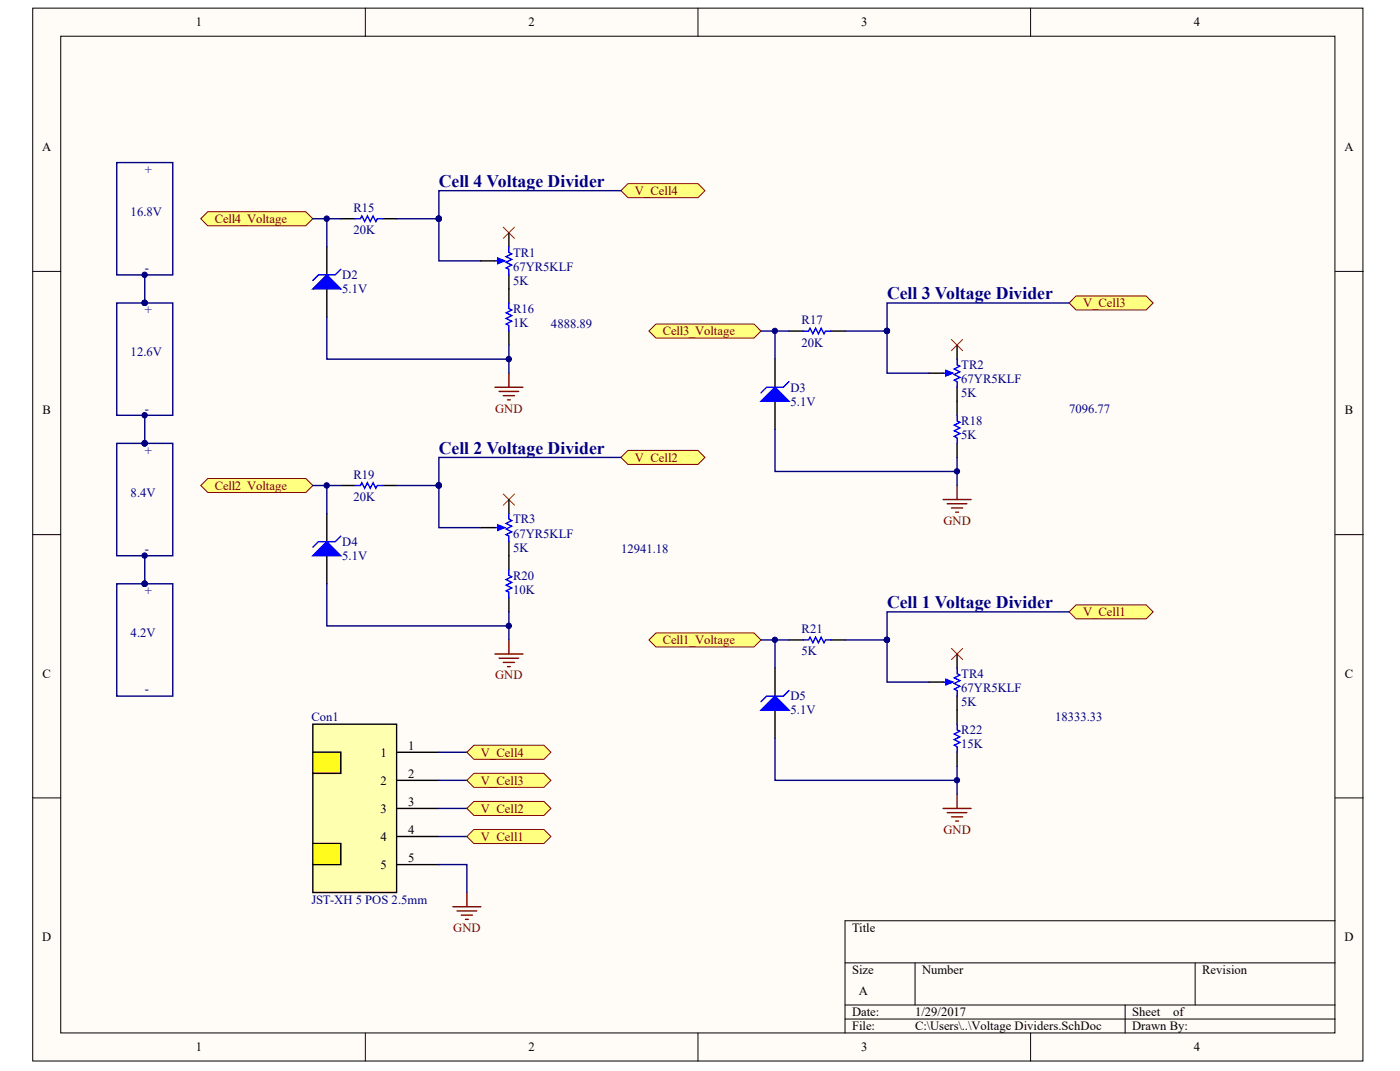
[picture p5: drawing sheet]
<svg xmlns="http://www.w3.org/2000/svg" width="271mm" height="207mm" viewBox="0 0 271 207" stroke-linecap="round" stroke-linejoin="round" font-family="sans-serif">
<g fill="#fffcf8" stroke="#000" stroke-width=".19">
<path d="M6.3 1.6h257.5v203.6h-257.5z"/>
<path d="M11.8 7h246.5v192.7h-246.5z"/>
</g>
<g fill="none" stroke="#000" stroke-width=".19">
<path d="M70.7 1.6v5.4M135.1 1.6v5.4M199.4 1.6v5.4M6.3 52.5h5.5M258.4 52.5h5.4M6.3 103.4h5.5M258.4 103.4h5.4M6.3 154.3h5.5M258.4 154.3h5.4M258.4 178h-94.9v21.7M70.7 199.7v5.5M135.1 199.7v5.5"/>
<path d="M163.5 186.2h94.9M163.5 194.3h94.9M163.5 197h94.9M177.1 186.2v8.1M199.4 199.7v5.5M217.7 194.3v5.4M231.3 186.2v8.1"/>
</g>
<path d="M95.8 74.9h5.4M96.6 75.7h3.8M97.4 76.5h2.2M98.2 77.3h.6M98.5 72.2v2.7" fill="none" stroke="#800000" stroke-width=".27"/>
<path d="M66 42.3h2.7M74.1 42.3h2.7M98.5 55.9v2.7M98.5 64v2.7" fill="none" stroke="#000" stroke-width=".27"/>
<path d="M68.7 42.3h1.1l.2-.5 .6 1 .5-1 .6 1 .5-1 .5 1 .3-.5h1.1M98.5 58.6v1.1l.5 .2-1.1 .6 1.1 .5-1.1 .6 1.1 .5-1.1 .6 .6 .2v1.1" fill="none" stroke="#00f" stroke-width=".27"/>
<path d="M40.2 40.9h19l1.3 1.4-1.3 1.4h-19l-1.3-1.4z" fill-rule="evenodd" fill="#ffff80" stroke="#800000" stroke-width=".19"/>
<path d="M22.6 31.4h10.8v21.8h-10.8zM22.6 58.6h10.8v21.7h-10.8zM28 53.2v5.4M60.5 42.3h5.5M22.6 85.7h10.8v21.7h-10.8zM28 80.3v5.4M22.6 112.9h10.8v21.7h-10.8zM28 107.4v5.5" fill="none" stroke="#000080" stroke-width=".27"/>
<g fill="#000080" stroke="#000080" stroke-width=".19">
<circle cx="28" cy="53.1" r=".52"/>
<circle cx="28" cy="58.6" r=".52"/>
<circle cx="28" cy="80.3" r=".52"/>
<circle cx="28" cy="85.7" r=".52"/>
<circle cx="28" cy="107.4" r=".52"/>
<circle cx="28" cy="112.9" r=".52"/>
</g>
<path d="M95.8 126.5h5.4M96.6 127.3h3.8M97.4 128.1h2.2M98.2 128.9h.6M98.5 123.7v2.8" fill="none" stroke="#800000" stroke-width=".27"/>
<path d="M121.5 87.1h13.6l1.3 1.3-1.3 1.4h-13.6l-1.3-1.4z" fill-rule="evenodd" fill="#ffff80" stroke="#800000" stroke-width=".19"/>
<path d="M66 93.9h2.7M74.1 93.9h2.7M98.5 107.4v2.8M98.5 115.6v2.7" fill="none" stroke="#000" stroke-width=".27"/>
<path d="M68.7 93.9h1.1l.2-.6 .6 1.1 .5-1.1 .6 1.1 .5-1.1 .5 1.1 .3-.5h1.1M98.5 110.2v1l.5 .3-1.1 .6 1.1 .5-1.1 .5 1.1 .6-1.1 .5 .6 .3v1.1" fill="none" stroke="#00f" stroke-width=".27"/>
<path d="M40.2 92.5h19l1.3 1.4-1.3 1.3h-19l-1.3-1.3z" fill-rule="evenodd" fill="#ffff80" stroke="#800000" stroke-width=".19"/>
<path d="M60.5 93.9h5.5" fill="none" stroke="#000080" stroke-width=".27"/>
<path d="M182.5 96.6h5.4M183.3 97.4h3.8M184.1 98.2h2.2M184.9 99h.6M185.2 93.9v2.7" fill="none" stroke="#800000" stroke-width=".27"/>
<path d="M208.3 57.2h13.5l1.4 1.4-1.4 1.3h-13.5l-1.4-1.3z" fill-rule="evenodd" fill="#ffff80" stroke="#800000" stroke-width=".19"/>
<path d="M152.7 64h2.7M160.8 64h2.7M185.2 77.6v2.7M185.2 85.7v2.7" fill="none" stroke="#000" stroke-width=".27"/>
<path d="M155.4 64h1.1l.3-.5 .5 1.1 .5-1.1 .6 1.1 .5-1.1 .6 1.1 .2-.6h1.1M185.2 80.3v1.1l.6 .3-1.1 .5 1.1 .5-1.1 .6 1.1 .5-1.1 .6 .5 .2v1.1" fill="none" stroke="#00f" stroke-width=".27"/>
<path d="M126.9 62.7h19l1.4 1.3-1.4 1.4h-19l-1.3-1.4z" fill-rule="evenodd" fill="#ffff80" stroke="#800000" stroke-width=".19"/>
<path d="M147.3 64h5.4M185.2 88.4v5.5" fill="none" stroke="#000080" stroke-width=".27"/>
<path d="M182.5 156.3h5.4M183.3 157.1h3.8M184.1 157.9h2.2M184.9 158.8h.6M185.2 153.6v2.7" fill="none" stroke="#800000" stroke-width=".27"/>
<path d="M208.3 116.9h13.5l1.4 1.4-1.4 1.4h-13.5l-1.4-1.4z" fill-rule="evenodd" fill="#ffff80" stroke="#800000" stroke-width=".19"/>
<path d="M152.7 123.7h2.7M160.8 123.7h2.7M185.2 137.3v2.7M185.2 145.5v2.7" fill="none" stroke="#000" stroke-width=".27"/>
<path d="M155.4 123.7h1.1l.3-.5 .5 1.1 .5-1.1 .6 1.1 .5-1.1 .6 1.1 .2-.6h1.1M185.2 140v1.1l.6 .3-1.1 .5 1.1 .6-1.1 .5 1.1 .6-1.1 .5 .5 .3v1.1" fill="none" stroke="#00f" stroke-width=".27"/>
<path d="M126.9 122.4h19l1.4 1.3-1.4 1.4h-19l-1.3-1.4z" fill-rule="evenodd" fill="#ffff80" stroke="#800000" stroke-width=".19"/>
<path d="M147.3 123.7h5.4" fill="none" stroke="#000080" stroke-width=".27"/>
<path d="M97.4 43.9l2.2 2.2M99.6 43.9l-2.2 2.2M184.1 65.6l2.2 2.2M186.3 65.6l-2.2 2.2M97.4 95.5l2.2 2.2M99.6 95.5l-2.2 2.2M184.1 125.4l2.2 2.1M186.3 125.4l-2.2 2.1" fill="none" stroke="#f00" stroke-width=".19"/>
<path d="M60.5 140h16.2v32.6h-16.2z" fill="#ffffb0" stroke="#000" stroke-width=".27"/>
<path d="M60.5 145.5h5.5v4h-5.5M76.8 145.5h8.1M76.8 150.9h8.1M76.8 156.3h8.1M60.5 163.1h5.5v4.1h-5.5M76.8 161.7h8.1M76.8 167.2h8.1" fill="none" stroke="#000" stroke-width=".27"/>
<g fill="#fffc1d" stroke="#000" stroke-width=".19">
<path d="M60.5 145.5h5.4v4h-5.4z"/>
<path d="M60.5 163.1h5.4v4h-5.4z"/>
</g>
<path d="M84.9 145.5h5.5M84.9 150.9h5.5M84.9 156.3h5.5M84.9 167.2h5.5v5.4M84.9 161.7h5.5" fill="none" stroke="#000080" stroke-width=".27"/>
<path d="M87.6 175.3h5.5M88.5 176.1h3.7M89.3 176.9h2.1M90.1 177.8h.5M90.4 172.6v2.7" fill="none" stroke="#800000" stroke-width=".27"/>
<g fill="#ffff80" stroke="#800000" stroke-width=".19">
<path d="M91.7 144.1h13.6l1.3 1.4-1.3 1.3h-13.6l-1.3-1.3z" fill-rule="evenodd"/>
<path d="M91.7 149.5h13.6l1.3 1.4-1.3 1.3h-13.6l-1.3-1.3z" fill-rule="evenodd"/>
<path d="M91.7 155h13.6l1.3 1.3-1.3 1.4h-13.6l-1.3-1.4z" fill-rule="evenodd"/>
<path d="M91.7 160.4h13.6l1.3 1.3-1.3 1.4h-13.6l-1.3-1.4z" fill-rule="evenodd"/>
<path d="M121.5 35.5h13.6l1.3 1.4-1.3 1.3h-13.6l-1.3-1.3z" fill-rule="evenodd"/>
</g>
<g fill="none" stroke="#000080" stroke-width=".27">
<path d="M120.2 36.9h-35.3v5.4M63.2 42.3v5.4M76.8 42.3h8.1M84.9 42.3v8.1h8.2M206.9 58.6h-35.2v5.4M63.2 61.3v8.1h35.3M98.5 66.7v5.5M150 64v5.4M163.5 64h8.2M171.7 64v8.2h8.1M63.2 93.9v5.4M76.8 93.9h8.1"/>
<path d="M84.9 93.9v8.1h8.2M120.2 88.4h-35.3v5.5M150 83v8.2h35.2M63.2 112.9v8.1h35.3M98.5 118.3v5.4M206.9 118.3h-35.2v5.4M150 123.7v5.5M163.5 123.7h8.2M171.7 123.7v8.2h8.1M150 142.7v8.2h35.2M185.2 148.2v5.4"/>
</g>
<g fill="#000080" stroke="#000080" stroke-width=".19">
<circle cx="171.6" cy="64" r=".52"/>
<circle cx="171.6" cy="123.7" r=".52"/>
<circle cx="84.9" cy="93.9" r=".52"/>
<circle cx="84.9" cy="42.3" r=".52"/>
<circle cx="150" cy="64" r=".52"/>
<circle cx="185.2" cy="91.1" r=".52"/>
<circle cx="150" cy="123.7" r=".52"/>
<circle cx="185.2" cy="150.9" r=".52"/>
<circle cx="63.2" cy="93.9" r=".52"/>
<circle cx="98.4" cy="121" r=".52"/>
<circle cx="63.2" cy="42.3" r=".52"/>
<circle cx="98.4" cy="69.4" r=".52"/>
</g>
<g fill="none" stroke="#000" stroke-width=".27">
<path d="M63.2 47.7v5.5M63.2 55.9v5.4M93.1 50.4h2.7M98.5 45v2.7M98.5 53.2v2.7M150 69.4v5.5M150 77.6v5.4M179.8 72.2h2.7M185.2 66.7v2.7M185.2 74.9v2.7M63.2 99.3v5.4M98.5 96.6v2.7"/>
<path d="M63.2 107.4v5.5M93.1 102h2.7M98.5 104.7v2.7M150 129.2v5.4M150 137.3v5.4M179.8 131.9h2.7M185.2 126.5v2.7M185.2 134.6v2.7"/>
</g>
<g fill="#00f" stroke="#00f" stroke-width=".27">
<path d="M150 134.6l2.7 2.7h-5.4z"/>
<path d="M150 74.9l2.7 2.7h-5.4z"/>
<path d="M63.2 53.2l2.8 2.7h-5.5z"/>
<path d="M63.2 104.7l2.8 2.7h-5.5z"/>
<path d="M96.3 49.9l1.4 .5-1.4 .6z"/>
<path d="M96.3 101.5l1.4 .5-1.4 .6z"/>
<path d="M183 71.6l1.4 .6-1.4 .5z"/>
<path d="M183 131.3l1.4 .6-1.4 .5z"/>
</g>
<path d="M66 52.1l-1.1 1.1h-3.3l-1.1 1M95.8 50.4h1.3M98.5 47.7v1.1l.5 .3-1.1 .5 1.1 .6-1.1 .5 1.1 .6-1.1 .5 .6 .3v1.1M152.7 73.8l-1.1 1.1h-3.2l-1.1 1.1M182.5 72.2h1.4M185.2 69.4v1.1l.6 .3-1.1 .5 1.1 .6-1.1 .5 1.1 .6-1.1 .5 .5 .3v1.1M98.5 99.3v1.1l.5 .3-1.1 .5 1.1 .5-1.1 .6 1.1 .5-1.1 .6 .6 .2v1.1M66 103.6l-1.1 1.1h-3.3l-1.1 1.1M95.8 102h1.3M152.7 133.5l-1.1 1.1h-3.2l-1.1 1.1M182.5 131.9h1.4M185.2 129.2v1.1l.6 .2-1.1 .6 1.1 .5-1.1 .6 1.1 .5-1.1 .5 .5 .3v1.1" fill="none" stroke="#00f" stroke-width=".27"/>
<g font-size="3.4" fill="#000080">
<text x="84.9" y="36.1">Cell 4 Voltage Divider</text>
<text x="171.7" y="57.8">Cell 3 Voltage Divider</text>
<text x="84.9" y="87.7">Cell 2 Voltage Divider</text>
<text x="171.7" y="117.6">Cell 1 Voltage Divider</text>
</g>
<g font-size="2.4">
<text x="37.9" y="5.1">1</text>
<text x="102.3" y="5.1">2</text>
<text x="166.7" y="5.1">3</text>
<text x="231" y="5.1">4</text>
<text x="8.1" y="29.2">A</text>
<text x="260.2" y="29.2">A</text>
<text x="8.2" y="80.1">B</text>
<text x="260.3" y="80.1">B</text>
<text x="8.2" y="131">C</text>
<text x="260.3" y="131">C</text>
<text x="73.7" y="146.3">1</text>
<text x="79" y="144.9">1</text>
<text x="73.7" y="151.7">2</text>
<text x="79" y="150.3">2</text>
<text x="79" y="155.8">3</text>
<text x="73.7" y="157.1">3</text>
<text x="79" y="161.2">4</text>
<text x="73.7" y="162.6">4</text>
<text x="79" y="166.6">5</text>
<text x="73.7" y="168">5</text>
<text x="8.1" y="181.9">D</text>
<text x="164.9" y="180.2">Title</text>
<text x="260.2" y="181.9">D</text>
<text x="164.9" y="188.3">Size</text>
<text x="178.4" y="188.3">Number</text>
<text x="232.6" y="188.3">Revision</text>
<text x="164.9" y="196.5">Date:</text>
<text x="166.2" y="192.4">A</text>
<text x="177.1" y="196.5">1/29/2017</text>
<text x="219.1" y="196.5">Sheet</text>
<text x="227" y="196.5">of</text>
<text x="37.9" y="203.3">1</text>
<text x="102.3" y="203.3">2</text>
<text x="164.9" y="199.2">File:</text>
<text x="166.7" y="203.3">3</text>
<text x="177.1" y="199.2">C:\Users\..\Voltage Dividers.SchDoc</text>
<text x="219.1" y="199.2">Drawn By:</text>
<text x="231" y="203.3">4</text>
</g>
<g font-size="2.4" fill="#000080">
<text x="28" y="33.6">+</text>
<text x="25.3" y="41.8">16.8V</text>
<text x="68.4" y="41">R15</text>
<text x="68.4" y="45.3">20K</text>
<text x="28" y="52.6">-</text>
<text x="66.2" y="54">D2</text>
<text x="99.3" y="49.6">TR1</text>
<text x="99.3" y="52.3">67YR5KLF</text>
<text x="66.2" y="56.7">5.1V</text>
<text x="99.3" y="55">5K</text>
<text x="28" y="60.8">+</text>
<text x="99.3" y="63.2">1K</text>
<text x="99.3" y="60.5">R16</text>
<text x="106.6" y="63.5">4888.89</text>
<text x="155.1" y="62.7">R17</text>
<text x="25.3" y="68.9">12.6V</text>
<text x="155.1" y="67">20K</text>
<text x="186" y="71.4">TR2</text>
<text x="153" y="75.7">D3</text>
<text x="186" y="76.8">5K</text>
<text x="186" y="74.1">67YR5KLF</text>
<text x="28" y="79.8">-</text>
<text x="153" y="78.4">5.1V</text>
<text x="186" y="82.2">R18</text>
<text x="206.9" y="79.8">7096.77</text>
<text x="28" y="87.9">+</text>
<text x="186" y="84.9">5K</text>
<text x="68.4" y="92.5">R19</text>
<text x="25.3" y="96">8.4V</text>
<text x="68.4" y="96.9">20K</text>
<text x="99.3" y="101.2">TR3</text>
<text x="28" y="106.9">-</text>
<text x="66.2" y="105.5">D4</text>
<text x="99.3" y="106.6">5K</text>
<text x="99.3" y="103.9">67YR5KLF</text>
<text x="120.2" y="106.9">12941.18</text>
<text x="66.2" y="108.3">5.1V</text>
<text x="99.3" y="112.1">R20</text>
<text x="28" y="115.1">+</text>
<text x="99.3" y="114.8">10K</text>
<text x="25.3" y="123.2">4.2V</text>
<text x="155.1" y="122.4">R21</text>
<text x="155.1" y="126.7">5K</text>
<text x="186" y="131.1">TR4</text>
<text x="28" y="134.1">-</text>
<text x="153" y="135.4">D5</text>
<text x="186" y="136.5">5K</text>
<text x="186" y="133.8">67YR5KLF</text>
<text x="60.3" y="139.5">Con1</text>
<text x="153" y="138.1">5.1V</text>
<text x="186" y="141.9">R22</text>
<text x="204.2" y="139.5">18333.33</text>
<text x="186" y="144.6">15K</text>
<text x="60.3" y="174.8">JST-XH 5 POS 2.5mm</text>
</g>
<g font-size="2.4" fill="#800000">
<text x="122.9" y="37.7">V_Cell4</text>
<text x="41.6" y="43.1">Cell4_Voltage</text>
<text x="209.6" y="59.4">V_Cell3</text>
<text x="128.3" y="64.8">Cell3_Voltage</text>
<text x="95.8" y="79.8">GND</text>
<text x="122.9" y="89.3">V_Cell2</text>
<text x="41.6" y="94.7">Cell2_Voltage</text>
<text x="182.6" y="101.5">GND</text>
<text x="209.6" y="119.1">V_Cell1</text>
<text x="128.3" y="124.6">Cell1_Voltage</text>
<text x="95.8" y="131.4">GND</text>
<text x="93.1" y="146.3">V_Cell4</text>
<text x="93.1" y="151.7">V_Cell3</text>
<text x="93.1" y="157.1">V_Cell2</text>
<text x="182.6" y="161.2">GND</text>
<text x="93.1" y="162.6">V_Cell1</text>
<text x="87.7" y="180.2">GND</text>
</g>
</svg>
